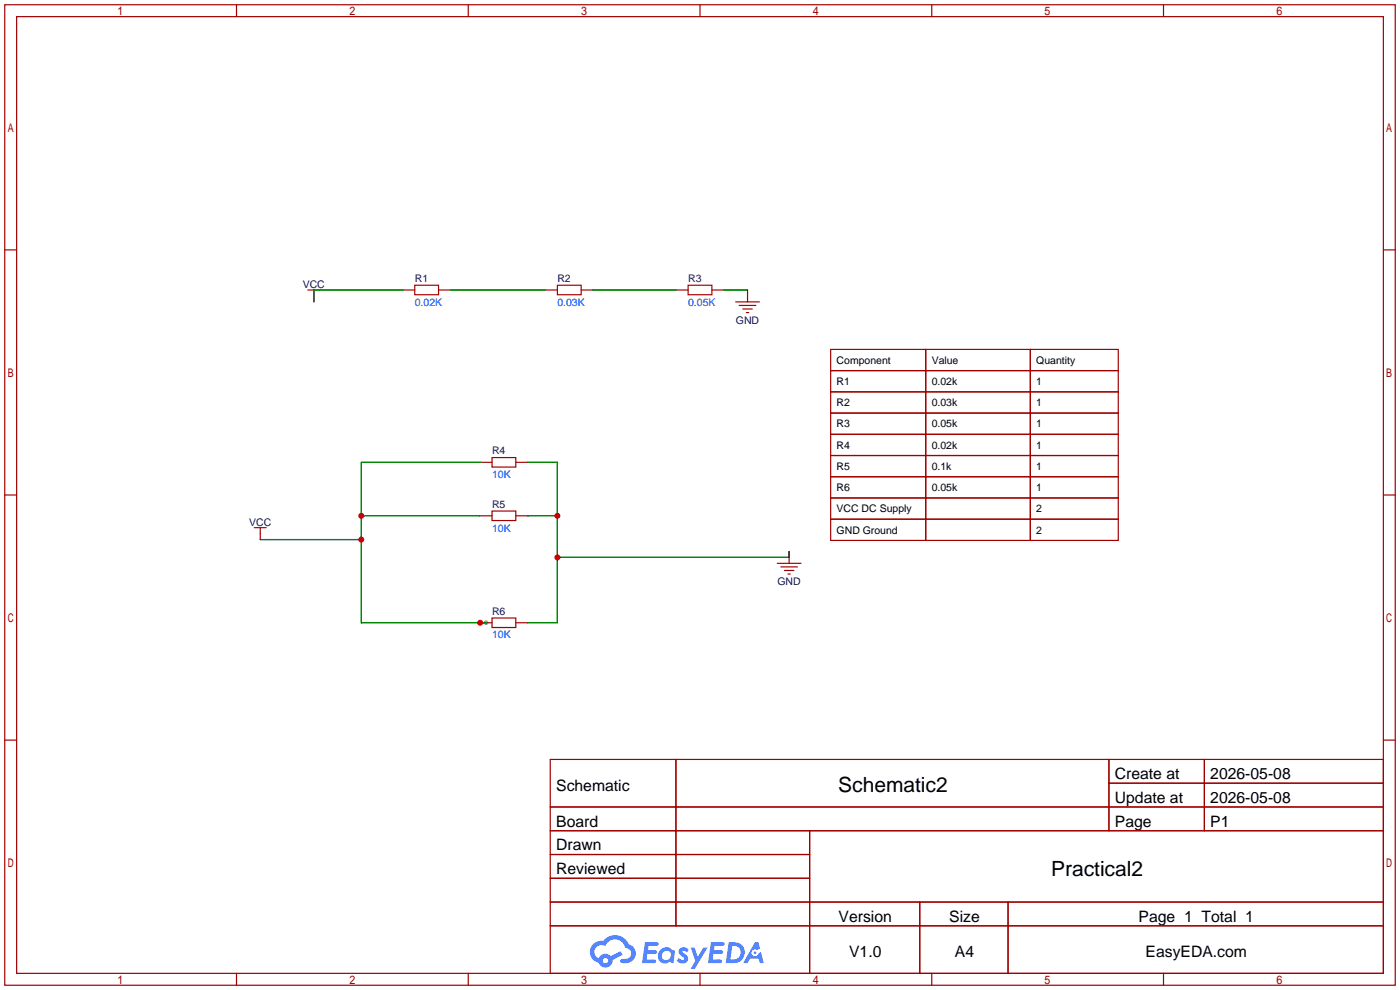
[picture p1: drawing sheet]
<svg xmlns="http://www.w3.org/2000/svg" width="299mm" height="212mm" viewBox="0 0 299 212" stroke-linecap="round" stroke-linejoin="round" font-family="sans-serif">
<circle cx="103.9" cy="133.1" r=".51" fill="#999"/>
<g fill="none" stroke="#a10000" stroke-width=".25">
<path d="M1 1h297.2v209.6h-297.2zM3.6 3.6h292.1v204.4h-292.1zM50.5 1v2.6M100.1 1v2.6M149.6 1v2.6M199.1 1v2.6M248.7 1v2.6M1 53.4h2.6M295.7 53.4h2.5M1 105.8h2.6M295.7 105.8h2.5M1 158.2h2.6"/>
<path d="M295.7 158.2h2.5M117.6 162.3h178.1v45.7h-178.1zM117.6 172.5h178.1M117.6 177.5h178.1M144.5 162.3v35.6M173 177.5v30.5M237 162.3v15.2M237 167.4h58.7M257.4 162.3v15.2M117.6 182.6h55.4M117.6 192.8h178.1M117.6 187.7h55.4"/>
<path d="M117.6 197.9h178.1M196.6 192.8v15.2M215.4 192.8v15.2M50.5 208v2.6M100.1 208v2.6M149.6 208v2.6M199.1 208v2.6M248.7 208v2.6"/>
</g>
<g fill="#5487ff">
<path d="M145.3 202.7a1.3 1.3 0 0 1 1.9 .3l-.4 .6a.54 .54 0 0 0-.9-.2l.1 .2a1.34 1.34 0 0 1 .9 1.8 1.47 1.47 0 0 1-2.3-.1l.5-.6 .8 .5a.31 .31 0 0 0 .4-.3 .31 .31 0 0 0-.3-.4 1.12 1.12 0 0 1-.7-1.8z"/>
<path d="M147.6 202.5h.9l.6 2 1.2-2h.9l-2.7 4.6h-.9l1-1.7z"/>
<path d="M137.8 201.4h1.7a1.31 1.31 0 0 1 1.2 .2 .4 .4 0 0 1-.3 .5l-1.8 .1-.1 .9h1.6a.4 .4 0 0 1 .4 .4 .4 .4 0 0 1-.5 .4h-1.6l-.2 1.2h1.4a.46 .46 0 0 1 .5 0 .46 .46 0 0 1 .1 .5l-.4 .2h-2.6z"/>
<path d="M151.9 201.4h1.7a1.32 1.32 0 0 1 1.2 .2 .39 .39 0 0 1-.3 .5l-1.8 .1-.1 .9h1.6a.4 .4 0 0 1 .4 .4 .4 .4 0 0 1-.4 .4h-1.7l-.2 1.2h1.4a.46 .46 0 0 1 .5 0 .46 .46 0 0 1 .1 .5l-.4 .2h-2.6z"/>
<path d="M161.3 201.4h.8l.3 1.3-.6 .4a.75 .75 0 0 0-1.1 .3 .75 .75 0 0 0 .5 1 .75 .75 0 0 0 .9-.7l.5-.2 .6 2.3h-.8l-.3-.9h-1.8l-.5 .9h-1z"/>
<path d="M155.7 201.4l-.6 4.4h1.5a2.27 2.27 0 0 0 2.6-2.2 2.27 2.27 0 0 0-2.7-2.2zM156.5 202.1a1.5 1.5 0 0 1 1.8 1.6 1.5 1.5 0 0 1-1.9 1.4h-.3z"/>
<path d="M141.2 203a1.6 1.6 0 0 0-.3 2.3 1.6 1.6 0 0 0 2.3 .2l.7 .3 .3-2.4-.1-.3-.5-.1a1.58 1.58 0 0 0-2.4 0zM141.8 203.5a.98 .98 0 0 1 1.6 .4 .98 .98 0 0 1-1.1 1.3 .94 .94 0 0 1-.9-.7 .94 .94 0 0 1 .4-1z"/>
<path d="M126.8 201.8a2.37 2.37 0 0 0 1.1 4 1.54 1.54 0 0 0 1.8 1 1.54 1.54 0 0 0 1.2-1.6l2.2-1.1-.5-.8-2 1a1.57 1.57 0 0 0-2.7 .5 1.5 1.5 0 0 1-.7-2.1 1.5 1.5 0 0 1 2.2-.5 2.23 2.23 0 0 1 2.3-1.4 2.23 2.23 0 0 1 2 1.8 1.16 1.16 0 0 1 1.2 1.1 1.16 1.16 0 0 1-1.1 1.2h-.7a.47 .47 0 0 0-.5 .4 .47 .47 0 0 0 .4 .5 2.17 2.17 0 0 0 2.5-.9 2.17 2.17 0 0 0-.3-2.7l-.8-.4a3.2 3.2 0 0 0-5.5-.7l-1.1 .1zM128.8 205.3a.6 .6 0 0 1 1.2 0 .6 .6 0 0 1-1.2 0z"/>
<circle cx="161.4" cy="203.6" r=".28"/>
</g>
<g fill="none" stroke="#a10000" stroke-width=".25">
<path d="M65.8 62h2.5M67.1 62v2.5M86.1 62h2.5M88.6 61h5.1v2h-5.1zM93.7 62h2.6M116.6 62h2.5M119.1 61h5.1v2h-5.1zM124.2 62h2.5M144.5 62h2.6M147.1 61h5v2h-5zM152.1 62h2.6M157.2 64.5h5.1"/>
<path d="M158 65.3h3.5M158.7 66h2.1M159.5 66.8h.5M159.8 62v2.5M177.5 74.7h61.5v40.8h-61.5zM177.5 79.2h61.5M197.9 74.7v40.8M220.2 74.7v40.8M102.6 98.8h2.6M105.2 97.8h5v2h-5zM110.2 98.8h2.6M177.5 83.7h61.5"/>
<path d="M177.5 88.3h61.5M177.5 92.8h61.5M177.5 97.4h61.5M54.4 112.8h2.5M55.6 112.8v2.5M102.6 110.2h2.6M105.2 109.2h5v2.1h-5zM110.2 110.2h2.6M168.7 117.9v2.5M177.5 101.9h61.5M177.5 106.4h61.5M177.5 111h61.5"/>
<path d="M102.6 133.1h2.6M105.2 132.1h5v2h-5zM110.2 133.1h2.6M166.1 120.4h5.1M166.9 121.2h3.5M167.6 121.9h2.1M168.4 122.7h.5"/>
</g>
<path d="M86.1 62h-19v2.5M96.3 62h20.3M126.7 62h17.8M154.7 62h5.1M102.6 98.8h-25.4v34.3h26.7M112.8 98.8h6.3v34.3h-6.3M55.6 115.3h21.6M77.2 110.2h25.4M112.8 110.2h6.3M168.7 117.9v1.2h-49.6" fill="none" stroke="#008700" stroke-width=".25"/>
<g fill="#c00">
<circle cx="119.1" cy="119.1" r=".63"/>
<circle cx="119.1" cy="110.2" r=".63"/>
<circle cx="102.6" cy="133.1" r=".63"/>
<circle cx="77.2" cy="115.3" r=".63"/>
<circle cx="77.2" cy="110.2" r=".63"/>
</g>
<g font-size="4.5">
<text x="179.2" y="169.4">Schematic2</text>
<text x="224.6" y="187.1">Practical2</text>
</g>
<g font-size="3.4">
<text x="238.3" y="166.5">Create at</text>
<text x="258.7" y="166.5">2026-05-08</text>
<text x="118.9" y="169">Schematic</text>
<text x="238.3" y="171.6">Update at</text>
<text x="258.7" y="171.6">2026-05-08</text>
<text x="118.9" y="176.6">Board</text>
<text x="238.3" y="176.6">Page</text>
<text x="258.7" y="176.6">P1</text>
<text x="118.9" y="181.7">Drawn</text>
<text x="118.9" y="186.8">Reviewed</text>
<text x="179.2" y="197">Version</text>
<text x="202.9" y="197">Size</text>
<text x="243.3" y="197">Page 1 Total 1</text>
<text x="181.5" y="204.6">V1.0</text>
<text x="204.1" y="204.6">A4</text>
<text x="244.8" y="204.6">EasyEDA.com</text>
</g>
<g font-size="2.2" fill="#000080">
<text x="64.7" y="61.5">VCC</text>
<text x="88.6" y="60.3">R1</text>
<text x="119.1" y="60.3">R2</text>
<text x="147.1" y="60.3">R3</text>
<text x="157.3" y="69.1">GND</text>
<text x="105.2" y="97.1">R4</text>
<text x="53.3" y="112.3">VCC</text>
<text x="105.2" y="108.5">R5</text>
<text x="166.2" y="125">GND</text>
<text x="105.2" y="131.4">R6</text>
</g>
<g font-size="2.2" fill="#00f">
<text x="88.6" y="65.3">0.02K</text>
<text x="119.1" y="65.3">0.03K</text>
<text x="147.1" y="65.3">0.05K</text>
<text x="105.2" y="102.2">10K</text>
<text x="105.2" y="113.6">10K</text>
<text x="105.2" y="136.5">10K</text>
</g>
<g font-size="2.2">
<text x="178.8" y="77.7">Component</text>
<text x="199.1" y="77.7">Value</text>
<text x="221.5" y="77.7">Quantity</text>
<text x="178.8" y="82.3">R1</text>
<text x="199.1" y="82.3">0.02k</text>
<text x="221.5" y="82.3">1</text>
<text x="178.8" y="86.8">R2</text>
<text x="199.1" y="86.8">0.03k</text>
<text x="221.5" y="86.8">1</text>
<text x="178.8" y="91.3">R3</text>
<text x="178.8" y="95.9">R4</text>
<text x="199.1" y="91.3">0.05k</text>
<text x="199.1" y="95.9">0.02k</text>
<text x="221.5" y="91.3">1</text>
<text x="221.5" y="95.9">1</text>
<text x="178.8" y="100.4">R5</text>
<text x="199.1" y="100.4">0.1k</text>
<text x="221.5" y="100.4">1</text>
<text x="178.8" y="105">R6</text>
<text x="199.1" y="105">0.05k</text>
<text x="221.5" y="105">1</text>
<text x="178.8" y="109.5">VCC DC Supply</text>
<text x="221.5" y="109.5">2</text>
<text x="178.8" y="114">GND Ground</text>
<text x="221.5" y="114">2</text>
</g>
</svg>
